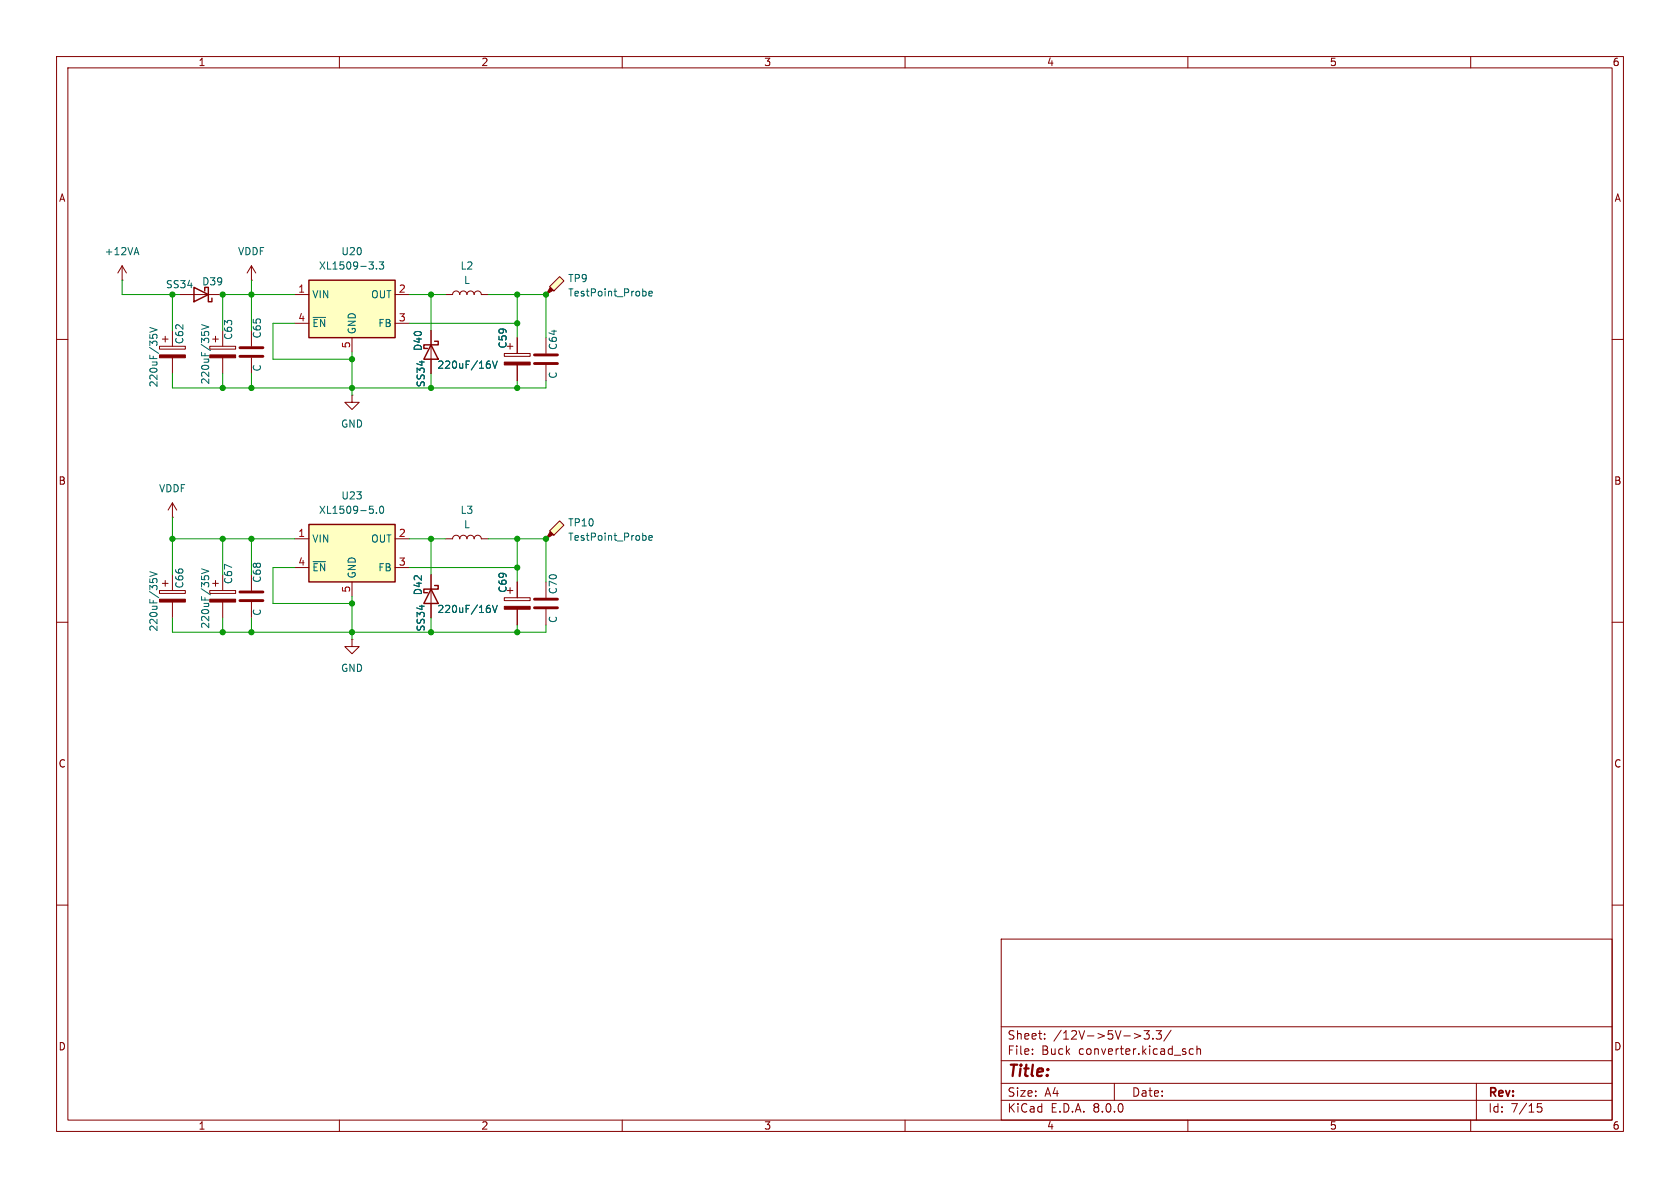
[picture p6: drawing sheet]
<svg xmlns="http://www.w3.org/2000/svg" width="297mm" height="210mm" viewBox="0 0 297 210" stroke-linecap="round" stroke-linejoin="round" font-family="sans-serif">
<g fill="none" stroke="#840000" stroke-width=".18">
<path d="M10 10h277v190h-277zM12 12h273v186h-273zM60 10v2M110 10v2M160 10v2M210 10v2M260 10v2M10 60h2M21.6 49.5h.1M21.6 47l-.8 1.3M21.6 47v2.5M21.6 47l.8 1.3"/>
<path d="M28.7 59.9h1M29.2 59.4v1.1M30.5 58.4v2.8M31.7 52.1h7.7M37.6 59.9h1M38.1 59.4v1.1M39.4 58.4v2.8M44.4 49.5h.1M44.4 47v2.5M44.4 58.4v2.8M44.4 47l-.7 1.3M44.4 47l.8 1.3"/>
<path d="M76.2 58.4v7.6M91.4 59.7v2.8M285 60h2M28.2 61.2h4.6v.5h-4.6zM30.5 63.2v2.8M37.1 61.2h4.6v.5h-4.6zM39.4 63.2v2.8M44.4 63.2v2.8M62.2 69.9v1.2h1.3l-1.3 1.3-1.2-1.3h1.2M62.2 69.9h.1M89.2 62.5h4.5v.5h-4.5zM89.7 61.2h1"/>
<path d="M91.4 64.5v2.8M10 110h2M285 110h2M10 160h2M285 160h2M177 166h108v32h-108zM60 198v2M110 198v2M160 198v2M177 194.5h108M177 191.5h108M177 187.5h108"/>
<path d="M177 181.5h108M182.5 186.3v.1M182.5 185.5v.1M184.7 183.6v.1M184.7 182.8v.1M197 191.5v3M200.5 182.7l1.2 .4-1.2 .5M202.2 182.2h1l-.5 .6 .4 .1v.7l-.2 .1h-.4l-.3-.1M203.8 183.6v.1M204.4 182.2h.9l-.5 .6 .4 .1v.7l-.2 .1h-.4l-.2-.1M207 182.1l-1.3 2M210 198v2"/>
<path d="M211 185.5l-.5-.1-.3 .3v.4l.2 .2h.6M211.6 185.5l.2-.1 .4 .1v.9M211.6 184.9v1.5M260 198v2M261 191.5v6.5M272.5 195.1h-.7l-.1 .7 .3-.1h.5l.1 .3-.1 .5-.2 .1-.6-.1"/>
</g>
<g fill="#840000" stroke="#840000" stroke-width=".18">
<path d="M37.1 62.7h4.6v.5h-4.6z"/>
<path d="M28.2 62.7h4.6v.5h-4.6z"/>
<path d="M89.2 64h4.5v.5h-4.5z"/>
</g>
<path d="M23.8 44.7h.6M24.1 43.8l.5 1.2M26.5 59.2v.6M26.5 57.9l1.3 .4-1.3 .4M27 59.3l.2-.2h.3l.3 .2M35.6 58.6v.7M35.6 57.4l1.3 .4-1.3 .4M36.1 58.8l.3-.2h.3l.2 .2M86.3 63.8h.3M86.5 64.3l.2 .3v.3l-.2 .2M87.1 63.8l.4 1.3 .4-1.3" fill="none" stroke="#006464" stroke-width=".18"/>
<path d="M34.3 50.8l2.5 1.3-2.5 1.2zM36.2 51.4v-.6h.6v2.5h.7v-.6M76.2 61l1.3 2.5h-2.6zM76.8 60.3h.7v.7h-2.6v.6h.7" fill="none" stroke="#840000" stroke-width=".25"/>
<path d="M42.4 63h4.1M42.4 61.5h4.1" fill="none" stroke="#840000" stroke-width=".51"/>
<path d="M54.6 49.5h15.2v10.2h-15.2z" fill="#ffffc2"/>
<path d="M54.6 49.5h15.2v10.2h-15.2z" fill="none" stroke="#840000" stroke-width=".25"/>
<path d="M52.1 52.1h2.5M52.1 57.2h2.5M62.2 59.7v2.5M69.8 52.1h2.6M69.8 57.2h2.6M96.5 59.7v2.8M96.5 64.5v2.8M44.4 101.6v2.8M44.4 106.4v2.8" fill="none" stroke="#840000" stroke-width=".18"/>
<path d="M55.3 56.1h2.3M65.2 46.3h.8l-.4 .5M65.9 46.9v.5M66.6 47.4v.2M67 46.3h.8l-.4 .5 .4 .1v.5l-.2 .2-.6-.2" fill="none" stroke="#006464" stroke-width=".18"/>
<path d="M94.5 64.3h4.1M94.5 62.7h4.1M42.4 106.2h4.1M42.4 104.6h4.1" fill="none" stroke="#840000" stroke-width=".51"/>
<path d="M97.2 50.7l1.7-1.8 .8 .8-1.8 1.7z" fill="#ffffc2"/>
<path d="M97.3 50.8l.5 .5-1.3 .8z" fill="#840000" stroke="#840000" stroke-width=".18"/>
<path d="M78.7 52.1h1.3a.64 .64 0 0 1 .6-.7 .64 .64 0 0 1 .7 .7 .64 .64 0 0 1 .6-.7 .64 .64 0 0 1 .6 .7 .64 .64 0 0 1 .7-.7 .64 .64 0 0 1 .6 .7 .64 .64 0 0 1 .7-.7 .64 .64 0 0 1 .6 .7h1.3M96.5 52.1h.1M97.2 50.7l1.7-1.8 .8 .8-1.8 1.7zM78.7 95.3h1.3a.64 .64 0 0 1 .6-.7 .64 .64 0 0 1 .7 .7 .64 .64 0 0 1 .6-.7 .64 .64 0 0 1 .6 .7 .64 .64 0 0 1 .7-.7 .64 .64 0 0 1 .6 .7 .64 .64 0 0 1 .7-.7 .64 .64 0 0 1 .6 .7h1.3M76.2 101.6v7.6" fill="none" stroke="#840000" stroke-width=".18"/>
<path d="M114 51.5l.2 .2v.4l-.2 .2M114.7 51.9l.6-.1v-.3h-.4l-.2 .2 .1 .6h.5" fill="none" stroke="#006464" stroke-width=".18"/>
<path d="M76.2 104.1l1.3 2.6h-2.6zM76.8 103.5h.7v.6h-2.6v.7h.7" fill="none" stroke="#840000" stroke-width=".25"/>
<path d="M97.2 93.9l1.7-1.8 .8 .7-1.8 1.8z" fill="#ffffc2"/>
<g fill="#840000" stroke="#840000" stroke-width=".18">
<path d="M97.3 94l.5 .5-1.3 .8z"/>
<path d="M89.2 107.2h4.5v.5h-4.5z"/>
<path d="M28.2 105.9h4.6v.5h-4.6z"/>
<path d="M37.1 105.9h4.6v.5h-4.6z"/>
</g>
<g fill="none" stroke="#840000" stroke-width=".18">
<path d="M30.5 91.4h.1M30.5 88.9l-.8 1.3M30.5 88.9v2.5M30.5 88.9l.7 1.3M96.5 95.3h.1M97.2 93.9l1.7-1.8 .8 .7-1.8 1.8zM28.2 104.4h4.6v.5h-4.6zM28.7 103.1h1M29.2 102.6v1M30.5 101.6v2.8M30.5 106.4v2.8M37.1 104.4h4.6v.5h-4.6z"/>
<path d="M37.6 103.1h1M38.1 102.6v1M39.4 101.6v2.8M39.4 106.4v2.8M89.2 105.7h4.5v.5h-4.5zM89.7 104.4h1M91.4 102.9v2.8M91.4 107.7v2.8M96.5 102.9v2.8M96.5 107.7v2.8"/>
</g>
<path d="M114 94.7l.2 .2v.4l-.2 .2M114.7 95.1l.6-.1v-.3h-.4l-.2 .1 .1 .7h.5M26.5 102.3v.6M26.5 101.1l1.3 .4-1.3 .4M27 102.5l.2-.2h.3l.3 .2M35.6 101.8v.6M35.6 100.6l1.3 .4-1.3 .4M36.1 102l.3-.2h.3l.2 .2M86.3 107h.3M86.5 107.5l.2 .2v.3l-.2 .3M87.1 107l.4 1.3 .4-1.3" fill="none" stroke="#006464" stroke-width=".18"/>
<path d="M94.5 107.4h4.1M94.5 105.9h4.1" fill="none" stroke="#840000" stroke-width=".51"/>
<path d="M54.6 92.7h15.2v10.2h-15.2z" fill="#ffffc2"/>
<path d="M54.6 92.7h15.2v10.2h-15.2z" fill="none" stroke="#840000" stroke-width=".25"/>
<g fill="none" stroke="#840000" stroke-width=".18">
<path d="M76.2 58.4v2.6M91.4 59.7v2.8M76.2 63.5v2.5M91.4 64.5v2.8M52.1 95.3h2.5M69.8 95.3h2.6M52.1 100.3h2.5M62.2 113v1.3h1.3l-1.3 1.3-1.2-1.3h1.2M62.2 113h.1M62.2 102.9v2.5M69.8 100.3h2.6M76.2 101.6v2.5"/>
<path d="M76.2 106.7v2.5M91.4 102.9v2.8M91.4 107.7v2.8"/>
</g>
<path d="M86.3 63.8h.3M86.5 64.3l.2 .3v.3l-.2 .2M87.1 63.8l.4 1.3 .4-1.3M55.3 99.3h2.3M65.9 90.1v.5M66.6 90.6v.1M67.3 89.5h.1a.68 .68 0 0 1 .4 .6 .68 .68 0 0 1-.4 .6 .84 .84 0 0 1-.1-1.2zM86.3 107h.3M86.5 107.5l.2 .2v.3l-.2 .3M87.1 107l.4 1.3 .4-1.3" fill="none" stroke="#006464" stroke-width=".18"/>
<g fill="none" stroke="#009600" stroke-width=".18">
<path d="M21.6 49.5v2.6h10.1M30.5 52.1v6.3M44.4 49.5v8.9M52.1 52.1h-12.7v6.3M52.1 57.2h-3.8v6.3h13.9M72.4 52.1h6.3M72.4 57.2h19M76.2 52.1v6.3M86.4 52.1h10.1v7.6M91.4 52.1v7.6M30.5 66v2.6h66v-1.3M39.4 66v2.6"/>
<path d="M44.4 66v2.6M62.2 62.2v7.7M76.2 66v2.6M91.4 67.3v1.3M30.5 91.4v10.2M30.5 95.3h21.6M39.4 95.3v6.3M44.4 95.3v6.3M72.4 95.3h6.3M76.2 95.3v6.3M86.4 95.3h10.1v7.6M91.4 95.3v7.6"/>
<path d="M30.5 109.2v2.6h66v-1.3M39.4 109.2v2.6M44.4 109.2v2.6M52.1 100.3h-3.8v6.4h13.9M62.2 105.4v7.6M72.4 100.3h19M76.2 109.2v2.6M91.4 110.5v1.3"/>
</g>
<g fill="#009600" stroke="#009600" stroke-width=".18">
<circle cx="30.5" cy="52.1" r=".46"/>
<circle cx="39.4" cy="68.6" r=".46"/>
<circle cx="44.4" cy="68.6" r=".46"/>
<circle cx="44.4" cy="52.1" r=".46"/>
<circle cx="39.4" cy="52.1" r=".46"/>
<circle cx="76.2" cy="68.6" r=".46"/>
<circle cx="91.4" cy="68.6" r=".46"/>
<circle cx="91.4" cy="52.1" r=".46"/>
<circle cx="96.5" cy="52.1" r=".46"/>
<circle cx="91.4" cy="57.2" r=".46"/>
<circle cx="62.2" cy="68.6" r=".46"/>
<circle cx="62.2" cy="63.5" r=".46"/>
<circle cx="76.2" cy="52.1" r=".46"/>
<circle cx="91.4" cy="95.3" r=".46"/>
<circle cx="91.4" cy="100.3" r=".46"/>
<circle cx="76.2" cy="95.3" r=".46"/>
<circle cx="76.2" cy="111.8" r=".46"/>
<circle cx="96.5" cy="95.3" r=".46"/>
<circle cx="62.2" cy="106.7" r=".46"/>
<circle cx="62.2" cy="111.8" r=".46"/>
<circle cx="91.4" cy="111.8" r=".46"/>
<circle cx="30.5" cy="95.3" r=".46"/>
<circle cx="39.4" cy="95.3" r=".46"/>
<circle cx="39.4" cy="111.8" r=".46"/>
<circle cx="44.4" cy="111.8" r=".46"/>
<circle cx="44.4" cy="95.3" r=".46"/>
</g>
<text font-size="2.8" fill="#840000" x="178" y="190.9">Title:</text>
<g font-size="2.1" fill="#840000">
<text x="178" y="184">Sheet:</text>
<text x="186.2" y="184">/12V-&gt;5V-&gt;3.3/</text>
<text x="178" y="186.7">File:</text>
<text x="184.1" y="186.7">Buck</text>
<text x="190.7" y="186.7">converter.kicad_sch</text>
<text x="178" y="196.9">KiCad</text>
<text x="178" y="194.1">Size:</text>
<text x="184.7" y="194.1">A4</text>
<text x="185.7" y="196.9">E.D.A.</text>
<text x="193.3" y="196.9">8.0.0</text>
<text x="200" y="194.1">Date:</text>
<text x="263" y="194.3">Rev:</text>
<text x="263" y="196.9">Id:</text>
<text x="267.1" y="196.9">7/15</text>
</g>
<g font-size="1.8" fill="#840000">
<text x="35" y="11.9">1</text>
<text x="85" y="11.9">2</text>
<text x="135" y="11.9">3</text>
<text x="185" y="11.9">4</text>
<text x="235" y="11.9">5</text>
<text x="285" y="11.9">6</text>
<text x="10.3" y="35.9">A</text>
<text x="285.3" y="35.9">A</text>
<text x="10.3" y="85.9">B</text>
<text x="285.3" y="85.9">B</text>
<text x="10.3" y="135.9">C</text>
<text x="285.3" y="135.9">C</text>
<text x="10.3" y="185.9">D</text>
<text x="285.3" y="185.9">D</text>
<text x="35" y="199.9">1</text>
<text x="85" y="199.9">2</text>
<text x="135" y="199.9">3</text>
<text x="185" y="199.9">4</text>
<text x="235" y="199.9">5</text>
<text x="285" y="199.9">6</text>
</g>
<g font-size="1.8" fill="#006464">
<text x="18.4" y="45.3">+12VA</text>
<text x="42" y="45.3">VDDF</text>
<text x="56.3" y="47.9">XL1509-3.3</text>
<text x="60.3" y="45.3">U20</text>
<text x="81.3" y="47.9">L2</text>
<text x="29.2" y="51.2">SS34</text>
<text x="35.6" y="50.6">D39</text>
<text x="55.1" y="52.9">VIN</text>
<text x="65.5" y="52.9">OUT</text>
<text x="81.9" y="50.4">L</text>
<text x="100.3" y="50.1">TP9</text>
<text x="100.3" y="52.6">TestPoint_Probe</text>
<text x="46.3" y="59.9" transform="rotate(-90 46.3 59.9)">C65</text>
<text x="55.1" y="58">~{EN}</text>
<text x="63.1" y="59.2" transform="rotate(-90 63.1 59.2)">GND</text>
<text x="66.8" y="58">FB</text>
<text x="32.6" y="61" transform="rotate(-90 32.6 61)">C62</text>
<text x="41.2" y="60.2" transform="rotate(-90 41.2 60.2)">C63</text>
<text x="46.3" y="65.8" transform="rotate(-90 46.3 65.8)">C</text>
<text x="74.8" y="62.1" transform="rotate(-90 74.8 62.1)">D40</text>
<text x="77.2" y="65.4">220uF/16V</text>
<text x="89.8" y="61.7" transform="rotate(-90 89.8 61.7)">C59</text>
<text x="98.7" y="62" transform="rotate(-90 98.7 62)">C64</text>
<text x="28" y="68.6" transform="rotate(-90 28 68.6)">220uF/35V</text>
<text x="37.2" y="68.1" transform="rotate(-90 37.2 68.1)">220uF/35V</text>
<text x="75.3" y="68.6" transform="rotate(-90 75.3 68.6)">SS34</text>
<text x="98.7" y="67" transform="rotate(-90 98.7 67)">C</text>
<text x="60.2" y="75.8">GND</text>
<text x="28" y="87.2">VDDF</text>
<text x="60.3" y="88.5">U23</text>
<text x="56.3" y="91">XL1509-5.0</text>
<text x="81.3" y="91">L3</text>
<text x="81.9" y="93.6">L</text>
<text x="100.3" y="95.8">TestPoint_Probe</text>
<text x="100.3" y="93.3">TP10</text>
<text x="55.1" y="96.1">VIN</text>
<text x="55.1" y="101.2">~{EN}</text>
<text x="65.5" y="96.1">OUT</text>
<text x="66.8" y="101.2">FB</text>
<text x="32.6" y="104.1" transform="rotate(-90 32.6 104.1)">C66</text>
<text x="41.2" y="103.4" transform="rotate(-90 41.2 103.4)">C67</text>
<text x="46.3" y="103.1" transform="rotate(-90 46.3 103.1)">C68</text>
<text x="63.1" y="102.4" transform="rotate(-90 63.1 102.4)">GND</text>
<text x="74.8" y="105.3" transform="rotate(-90 74.8 105.3)">D42</text>
<text x="89.8" y="104.9" transform="rotate(-90 89.8 104.9)">C69</text>
<text x="98.7" y="105.1" transform="rotate(-90 98.7 105.1)">C70</text>
<text x="28" y="111.8" transform="rotate(-90 28 111.8)">220uF/35V</text>
<text x="37.2" y="111.2" transform="rotate(-90 37.2 111.2)">220uF/35V</text>
<text x="46.3" y="109" transform="rotate(-90 46.3 109)">C</text>
<text x="75.3" y="111.7" transform="rotate(-90 75.3 111.7)">SS34</text>
<text x="77.2" y="108.6">220uF/16V</text>
<text x="98.7" y="110.2" transform="rotate(-90 98.7 110.2)">C</text>
<text x="60.2" y="119">GND</text>
</g>
<g font-size="1.8" fill="#a90000">
<text x="52.6" y="51.8">1</text>
<text x="70.4" y="51.8">2</text>
<text x="52.6" y="56.9">4</text>
<text x="70.4" y="56.9">3</text>
<text x="62" y="61.7" transform="rotate(-90 62 61.7)">5</text>
<text x="52.6" y="95">1</text>
<text x="70.4" y="95">2</text>
<text x="52.6" y="100.1">4</text>
<text x="70.4" y="100.1">3</text>
<text x="62" y="104.8" transform="rotate(-90 62 104.8)">5</text>
</g>
</svg>
